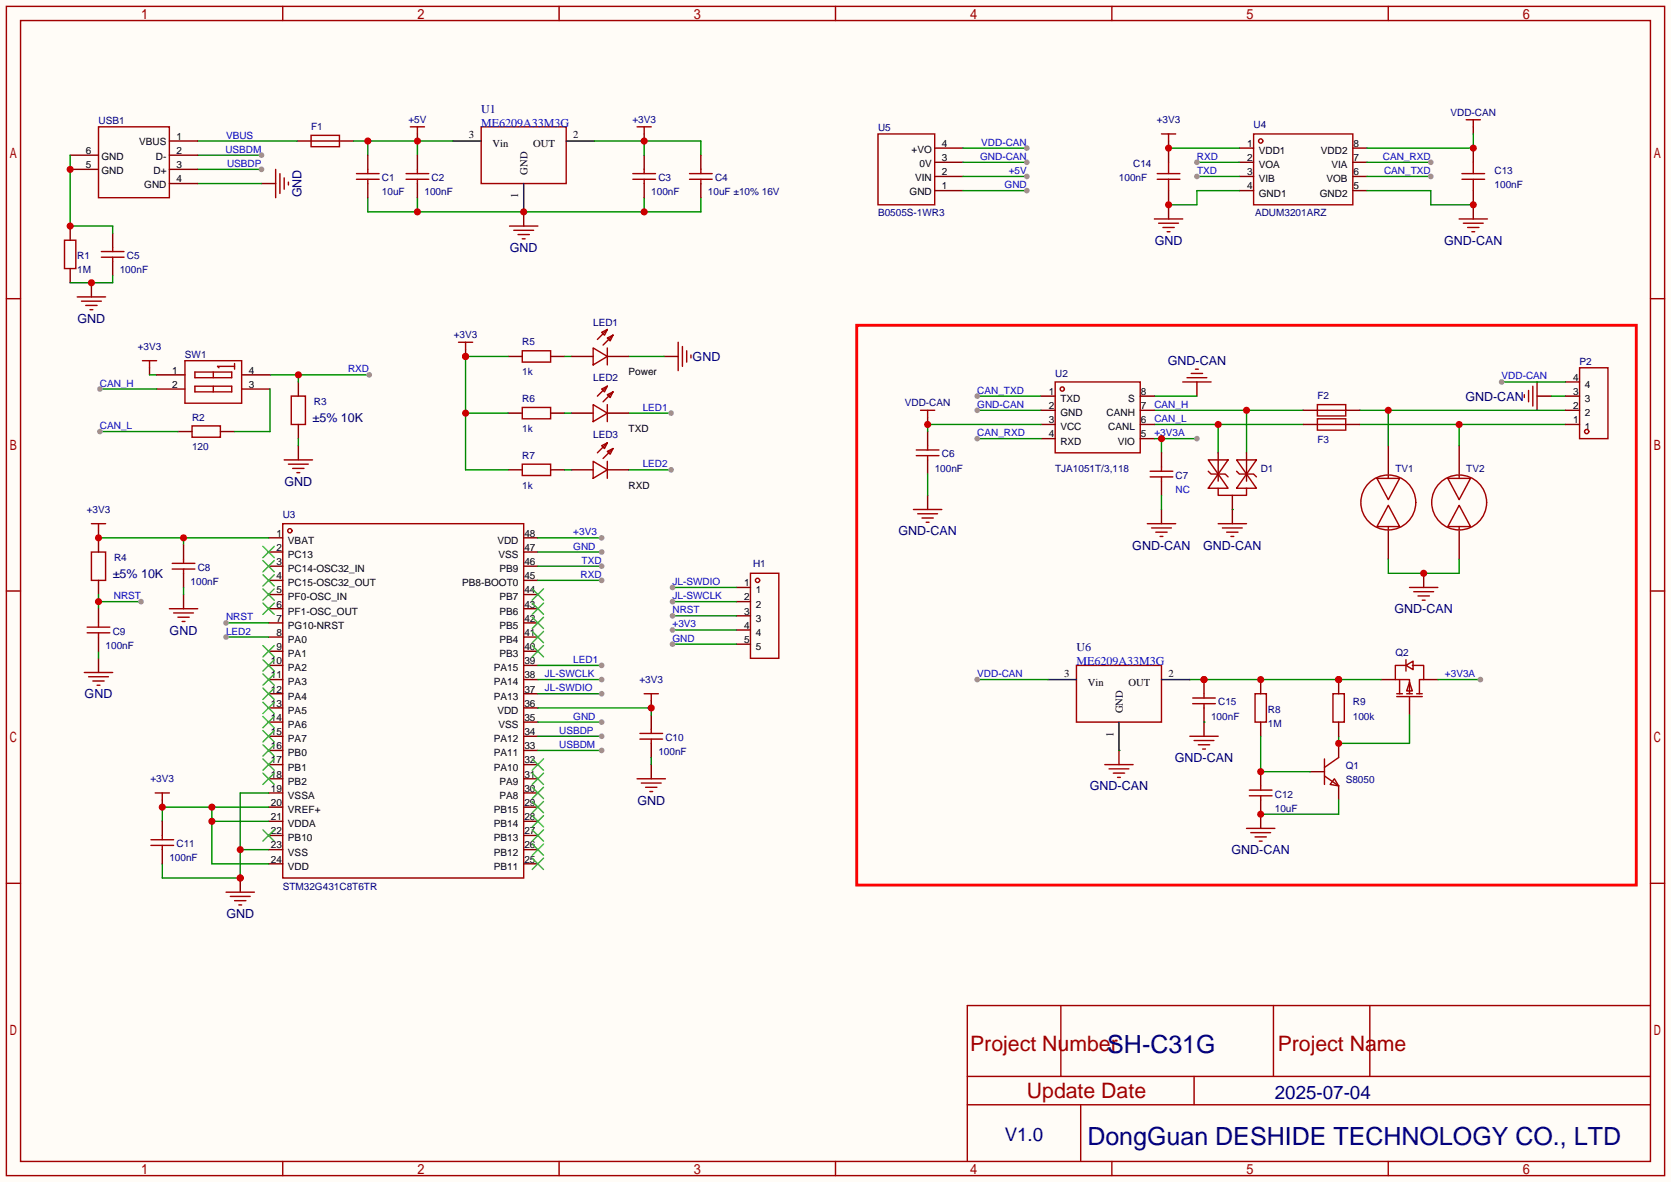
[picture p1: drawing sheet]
# Altium schematic sheet SH-C31G-V1.0.SchDoc
size 297 x 209 mm; Symbol: Sheet-Frame_A3; Border: 1; Title Block Position: 3; Width: 1170; Height: 825; Region Start: 1; X Region Count: 6; Y Region Count: 4; Blade Width: 10; @Board Name: SH-C31G_v1.0-20241223; @Create Time: 23:49:52; @Update Time: 11:02:26; Description: Sheet Settings; Version: V1.0; @Project Name: CANable; @Page Count: 1; @Create Date: 2024-11-14; @Page No: 1; @Page Name: P1_1; @Update Date: 2024-12-23; Company: DongGuan DESHIDE TECHNOLOGY CO., LTD; @Schematic Name: SH-C31G; Device: Sheet-Frame_A3

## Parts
C1  10uF  [C0805_1]
C2  100nF  [C0402_2]
C3  100nF  [C0402_2]
C4  LCSC Part Name: 10uF ±10% 16V  [C0805_1]  (hidden comment: 10uF)
C5  100nF  [C0402_2]
C6  100nF  [C0402_2]
C7  NC  [C0402_2]
C8  100nF  [C0402_2]
C9  100nF  [C0402_2]
C10  100nF  [C0402_2]
C11  100nF  [C0402_2]
C12  10uF  [C0805_1]
C13  value 100nF  [C0402]
C14  value 100nF  [C0402]
C15  100nF  [C0402_2]
D1  (no value)  [SOT-23-3_L2.9-W1.3-P1.90-LS2.4-BR]
F1  (no value)  [F0805]
F2  SMD1206B020TF/24  [F1206_1]  (value not drawn)
F3  SMD1206B020TF/24  [F1206_1]  (value not drawn)
H1  (no value)  [HDR-TH_5P-P2.54-V-M]
LED1  (no value)  [LED0603-RD_RED_1]
LED2  (no value)  [LED0603-RD]
LED3  (no value)  [LED0603-RD]
P2  WJ128V-5.0-4P  [CONN-TH_4P-P5.00_WJ128V-4P-5.0-14-00A]  (value not drawn)
Q1  S8050  [SOT-23_L2.9-W1.3-P1.90-LS2.4-BR]
Q2  SI2301  [SOT-23-3_L2.9-W1.3-P1.90-LS2.4-BR_2]  (value not drawn)
R1  value 1MΩ  [R0603]
R2  value 120Ω  [R0805]
R3  LCSC Part Name: ±5% 10K  [R0402]
R4  LCSC Part Name: ±5% 10K  [R0402]
R5  value 1kΩ  [R0402]
R6  value 1kΩ  [R0402]
R7  value 1kΩ  [R0402]
R8  value 1MΩ  [R0603]
R9  100kΩ  [R0603]
SW1  DP-02RP  [SW-TH_DP-02XP]  (value not drawn)
TV1  (no value)  [DIO-DT-SMD_L4.5-W3.2]
TV2  (no value)  [DIO-DT-SMD_L4.5-W3.2]
U1  ME6209A33M3G  [SOT-23(SOT-23-3)]
U2  TJA1051T/3,118  [SOIC-8_L4.9-W3.9-P1.27-LS6.0-BL]
U3  STM32G431C8T6TR  [LQFP-48_L7.0-W7.0-P0.50-LS9.0-BL_1]
U4  ADUM3201ARZ  [SOIC-8_L4.9-W3.9-P1.27-LS6.0-BL]
U5  Manufacturer Part: B0505S-1WR3  [PWRM-TH_B0503S-1WR2]  (hidden comment: B0505S-1WR3_C131038)
U6  ME6209A33M3G  [SOT-23(SOT-23-3)]
USB1  (no value)  [USB-B-TH_USB-B01]

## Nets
+3V3: C3.2 C4.2 C8.2 C10.2 C11.2 C14.2 H1.4 R4.2 R5.1 R6.1 R7.1 SW1.1(A1) U1.2(OUT) U3.1(VBAT) U3.20(VREF+) U3.21(VDDA) U3.24(VDD) U3.36(VDD) U3.48(VDD) U4.1(VDD1)
+5V: C1.2 C2.2 F1.2 U1.3(Vin) U5.2(VIN)
GND: C1.1 C2.1 C3.1 C4.1 C5.1 C8.1 C9.1 C10.1 C11.1 C14.1 H1.5 LED1.1(K) R1.1 R3.1 U1.1(GND) U3.19(VSSA) U3.23(VSS) U3.35(VSS) U3.47(VSS) U4.4(GND1) U5.1(GND) USB1.4(GND)
GND-CAN: C6.1 C7.1 C12.1 C13.1 C15.1 D1.3 P2.3 Q1.2(E) TV1.2 TV2.2 U2.2(GND) U2.8(S) U4.5(GND2) U5.3(0V) U6.1(GND)
VDD-CAN: C6.2 C13.2 P2.4 U2.3(VCC) U4.8(VDD2) U5.4(+VO) U6.3(Vin)
+3V3A: C7.2 Q2.3(D) U2.5(VIO)
CAN_H: D1.2 F2.1 SW1.2(A2) U2.7(CANH)
CAN_L: D1.1 F3.1 R2.1 U2.6(CANL)
CAN_RXD: U2.4(RXD) U4.7(VIA)
CAN_TXD: U2.1(TXD) U4.6(VOB)
JL-SWCLK: H1.2 U3.38(PA14)
JL-SWDIO: H1.1 U3.37(PA13)
LED1: LED2.1(K) U3.39(PA15)
LED2: LED3.1(K) U3.8(PA0)
NRST: C9.2 H1.3 R4.1 U3.7(PG10-NRST)
RXD: R3.2 SW1.4 U3.45(PB8-BOOT0) U4.2(VOA)
TXD: U3.46(PB9) U4.3(VIB)
USBDM: U3.33(PA11) USB1.2(D-)
USBDP: U3.34(PA12) USB1.3(D+)
VBUS: F1.1 USB1.1(VBUS)
NetC5_2: C5.2 R1.2 USB1.5(GND) USB1.6(GND)
NetC12_2: C12.2 Q1.1(B) R8.1
NetC15_2: C15.2 Q2.2(S) R8.2 R9.2 U6.2(OUT)
NetF2_2: F2.2 P2.2 TV1.1
NetF3_2: F3.2 P2.1 TV2.1
NetLED1_2: LED1.2(A) R5.2
NetLED2_2: LED2.2(A) R6.2
NetLED3_2: LED3.2(A) R7.2
NetQ1_3: Q1.3(C) Q2.1(G) R9.1
NetR2_2: R2.2 SW1.3

Not connected (* = marked no-connect by the designer): U3 2(PC13)* 3(PC14-OSC32_IN)* 4(PC15-OSC32_OUT)* 5(PF0-OSC_IN)* 6(PF1-OSC_OUT)* 9(PA1)* 10(PA2)* 11(PA3)* 12(PA4)* 13(PA5)* 14(PA6)* 15(PA7)* 16(PB0)* 17(PB1)* 18(PB2)* 22(PB10)* 25(PB11)* 26(PB12)* 27(PB13)* 28(PB14)* 29(PB15)* 30(PA8)* 31(PA9)* 32(PA10)* 40(PB3)* 41(PB4)* 42(PB5)* 43(PB6)* 44(PB7)*

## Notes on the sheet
- (near LED1) Power
- (near LED2) TXD
- (near LED3) RXD
